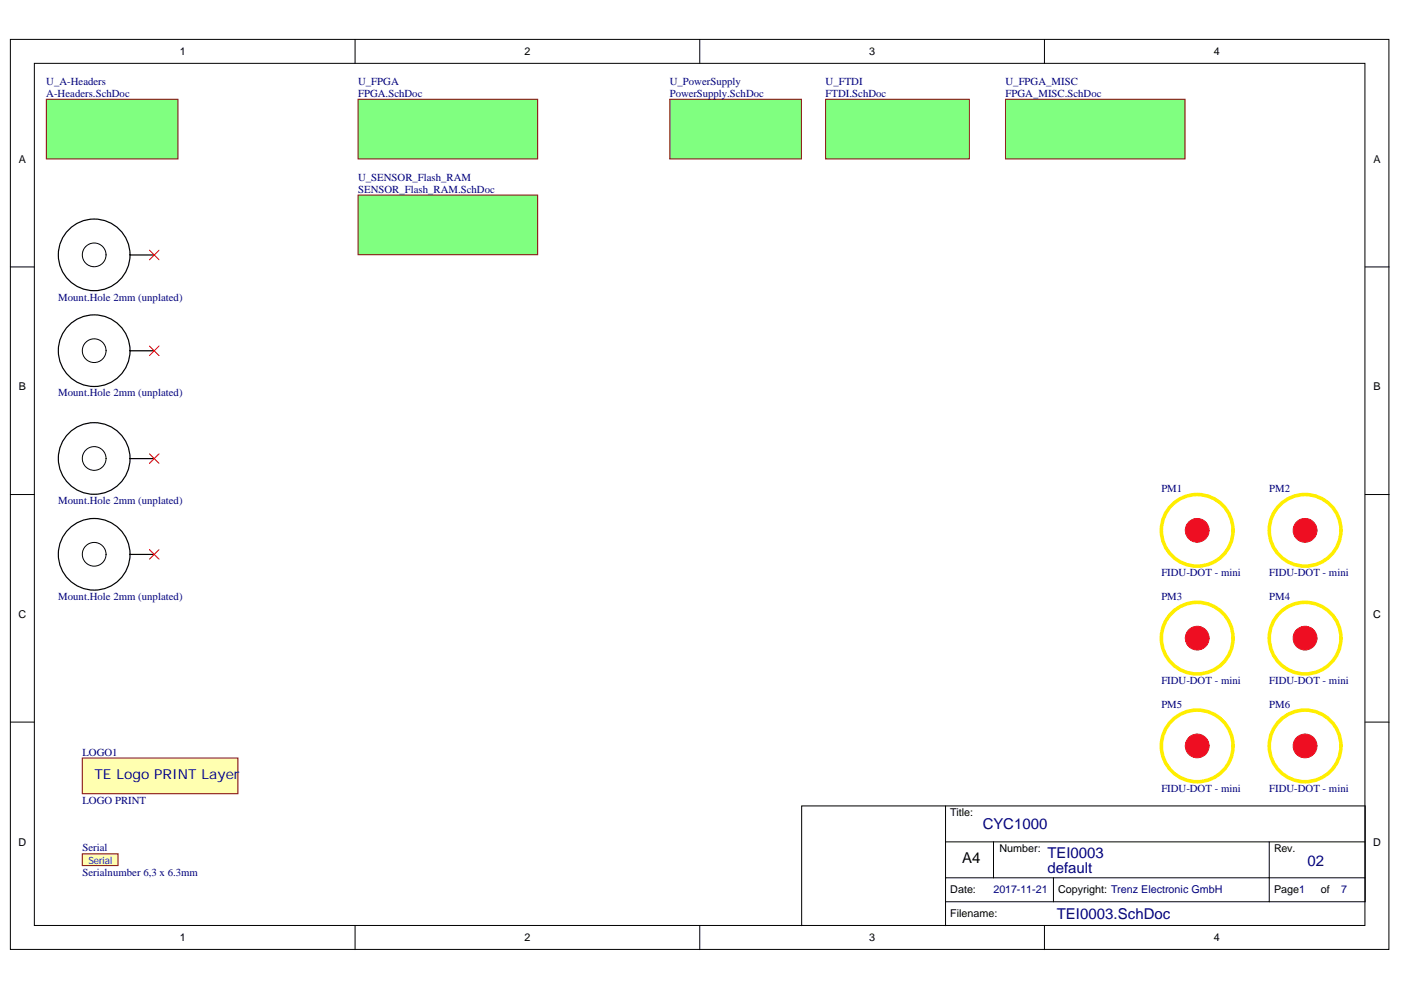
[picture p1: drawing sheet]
<svg xmlns="http://www.w3.org/2000/svg" width="297mm" height="210mm" viewBox="0 0 297 210" stroke-linecap="round" stroke-linejoin="round" font-family="sans-serif">
<g fill="#fff" stroke="#000" stroke-width=".21">
<path d="M2.2 8.4h292.3v192.9h-292.3z"/>
<path d="M7.3 13.4h282.1v182.8h-282.1z"/>
</g>
<g fill="none" stroke="#000" stroke-width=".21">
<path d="M75.3 8.4v5M148.4 8.4v5M221.4 8.4v5M2.2 56.6h5.1M289.4 56.6h5.1M2.2 104.9h5.1M289.4 104.9h5.1M2.2 153.1h5.1M289.4 153.1h5.1M200.5 170.9h88.9v20.3h-88.9zM200.5 170.9h-30.5v25.4M200.5 178.5h88.9"/>
<path d="M210.6 178.5v7.6h-10.1M269.1 178.5v12.7M75.3 196.3v5.1M148.4 196.3v5.1M200.5 191.2v5.1M210.6 186.1h78.8M221.4 196.3v5.1M223.4 186.1v5.1"/>
</g>
<g fill="#80ff80" stroke="#800000" stroke-width=".21">
<path d="M9.8 21.1h27.9v12.6h-27.9z"/>
<path d="M175.1 21.1h30.4v12.6h-30.4z"/>
<path d="M142 21.1h27.9v12.6h-27.9z"/>
</g>
<g fill="none" stroke="#fe0" stroke-width=".76">
<circle cx="253.8" cy="112.4" r="7.6"/>
<circle cx="276.7" cy="112.4" r="7.6"/>
<circle cx="253.8" cy="135.3" r="7.6"/>
<circle cx="276.7" cy="135.3" r="7.6"/>
<circle cx="253.8" cy="158.2" r="7.6"/>
<circle cx="276.7" cy="158.2" r="7.6"/>
</g>
<g fill="#ee0e22" stroke="#ee0e22" stroke-width=".21">
<circle cx="253.8" cy="112.4" r="2.52"/>
<circle cx="276.7" cy="112.4" r="2.52"/>
<circle cx="276.7" cy="135.3" r="2.52"/>
<circle cx="276.7" cy="158.2" r="2.52"/>
<circle cx="253.8" cy="158.2" r="2.52"/>
<circle cx="253.8" cy="135.3" r="2.52"/>
</g>
<path d="M17.5 181h7.5v2.5h-7.5z" fill="#ffffb0" stroke="#800000" stroke-width=".21"/>
<g fill="none" stroke="#000" stroke-width=".21">
<circle cx="20" cy="54" r="2.52"/>
<circle cx="20" cy="74.4" r="2.52"/>
<circle cx="20" cy="97.2" r="2.52"/>
<circle cx="20" cy="117.5" r="2.52"/>
</g>
<g fill="none" stroke="#000" stroke-width=".25">
<path d="M27.6 54.1h5.1M27.6 74.4h5.1M27.6 97.2h5.1M27.6 117.5h5.1"/>
<circle cx="20" cy="54" r="7.6"/>
<circle cx="20" cy="74.4" r="7.6"/>
<circle cx="20" cy="97.2" r="7.6"/>
<circle cx="20" cy="117.5" r="7.6"/>
</g>
<g fill="#80ff80" stroke="#800000" stroke-width=".21">
<path d="M75.9 21.1h38.1v12.6h-38.1z"/>
<path d="M213.2 21.1h38.1v12.6h-38.1z"/>
<path d="M75.9 41.4h38.1v12.6h-38.1z"/>
</g>
<path d="M31.7 53l2 2.1M33.7 53l-2 2.1M31.7 73.4l2 2M33.7 73.4l-2 2M31.7 96.2l2 2M33.7 96.2l-2 2M31.7 116.5l2 2.1M33.7 116.5l-2 2.1" fill="none" stroke="#f00" stroke-width=".21"/>
<path d="M17.5 160.7h32.9v7.6h-32.9z" fill="#ffffb0" stroke="#800000" stroke-width=".21"/>
<g font-size="3.2" fill="#000080">
<text x="208.4" y="175.8">CYC1000</text>
<text x="222.1" y="185.2">default</text>
<text x="222.1" y="181.9">TEI0003</text>
<text x="277.2" y="183.6">02</text>
<text x="224.1" y="194.8">TEI0003.SchDoc</text>
</g>
<text font-size="3.2" x="204" y="182.9">A4</text>
<text font-size="2.9" fill="#000080" x="20" y="165.2">TE Logo PRINT Layer</text>
<g font-size="2.3">
<text x="38.1" y="11.7">1</text>
<text x="111.2" y="11.7">2</text>
<text x="184.3" y="11.7">3</text>
<text x="257.4" y="11.7">4</text>
<text x="4" y="34.5">A</text>
<text x="291.2" y="34.5">A</text>
<text x="4" y="82.8">B</text>
<text x="291.2" y="82.8">B</text>
<text x="3.9" y="131">C</text>
<text x="291.1" y="131">C</text>
<text x="201.5" y="173">Title:</text>
<text x="3.9" y="179.3">D</text>
<text x="291.1" y="179.3">D</text>
<text x="211.9" y="180.6">Number:</text>
<text x="270.1" y="180.6">Rev.</text>
<text x="201.5" y="189.4">Date:</text>
<text x="224.4" y="189.4">Copyright: Trenz Electronic GmbH</text>
<text x="270.1" y="189.4">Page1</text>
<text x="280" y="189.4">of</text>
<text x="201.5" y="194.5">Filename:</text>
<text x="38.1" y="199.6">1</text>
<text x="111.2" y="199.6">2</text>
<text x="184.3" y="199.6">3</text>
<text x="257.4" y="199.6">4</text>
</g>
<g font-size="2.3" fill="#000080">
<text x="9.8" y="18">U_A-Headers</text>
<text x="9.8" y="20.5">A-Headers.SchDoc</text>
<text x="75.9" y="18">U_FPGA</text>
<text x="75.9" y="20.5">FPGA.SchDoc</text>
<text x="142" y="18">U_PowerSupply</text>
<text x="142" y="20.5">PowerSupply.SchDoc</text>
<text x="175" y="18">U_FTDI</text>
<text x="175" y="20.5">FTDI.SchDoc</text>
<text x="213.2" y="18">U_FPGA_MISC</text>
<text x="213.2" y="20.5">FPGA_MISC.SchDoc</text>
<text x="75.9" y="38.3">U_SENSOR_Flash_RAM</text>
<text x="75.9" y="40.9">SENSOR_Flash_RAM.SchDoc</text>
<text x="12.4" y="63.7">Mount.Hole 2mm (unplated)</text>
<text x="12.4" y="84">Mount.Hole 2mm (unplated)</text>
<text x="12.4" y="106.9">Mount.Hole 2mm (unplated)</text>
<text x="246.2" y="104.4">PM1</text>
<text x="269.1" y="104.4">PM2</text>
<text x="246.2" y="122.1">FIDU-DOT - mini</text>
<text x="269.1" y="122.1">FIDU-DOT - mini</text>
<text x="12.4" y="127.2">Mount.Hole 2mm (unplated)</text>
<text x="246.2" y="127.2">PM3</text>
<text x="269.1" y="127.2">PM4</text>
<text x="246.2" y="145">FIDU-DOT - mini</text>
<text x="269.1" y="145">FIDU-DOT - mini</text>
<text x="246.2" y="150.1">PM5</text>
<text x="269.1" y="150.1">PM6</text>
<text x="17.5" y="160.2">LOGO1</text>
<text x="246.2" y="167.8">FIDU-DOT - mini</text>
<text x="269.1" y="167.8">FIDU-DOT - mini</text>
<text x="17.5" y="170.4">LOGO PRINT</text>
<text x="17.5" y="180.5">Serial</text>
<text x="17.5" y="185.6">Serialnumber 6,3 x 6.3mm</text>
<text x="210.7" y="189.4">2017-11-21</text>
<text x="284.3" y="189.4">7</text>
</g>
<text font-size="2.1" fill="#00f" x="18.7" y="183.1">Serial</text>
</svg>
